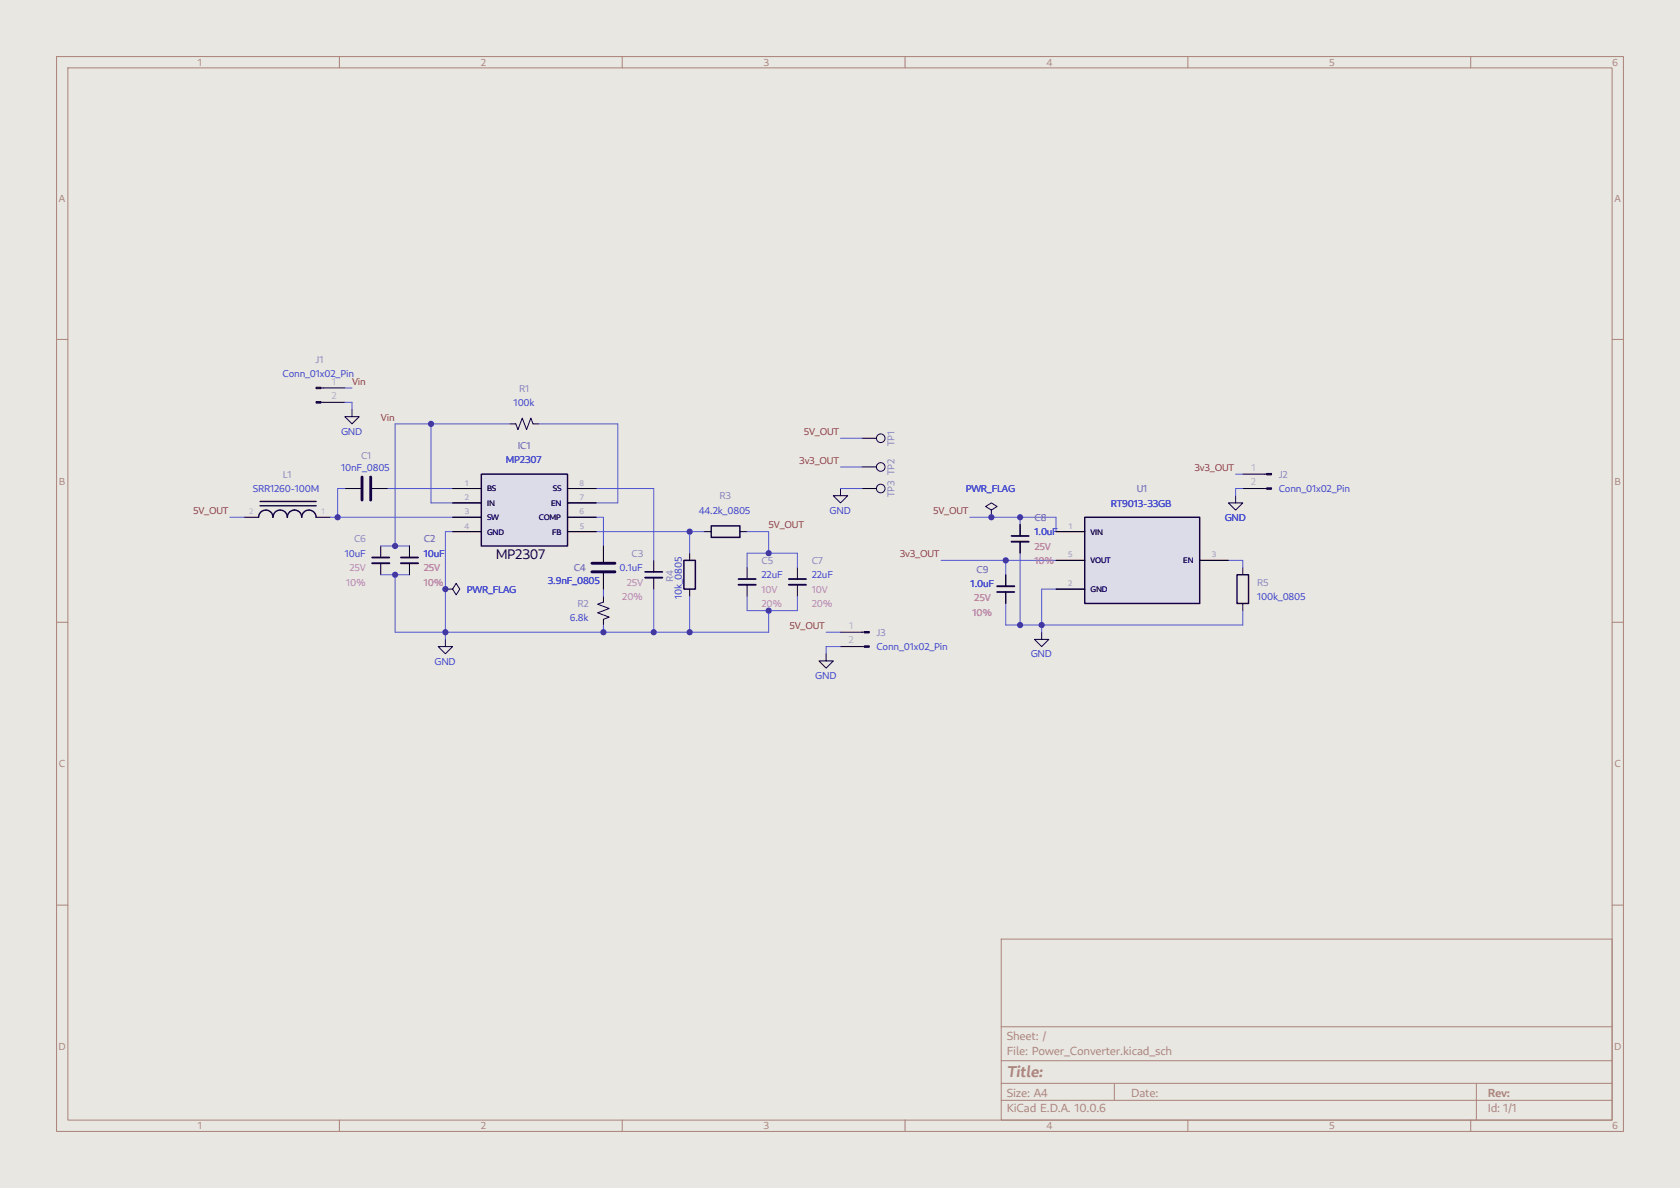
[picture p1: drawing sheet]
<svg xmlns="http://www.w3.org/2000/svg" width="297mm" height="210mm" viewBox="0 0 297 210" stroke-linecap="round" stroke-linejoin="round" font-family="sans-serif">
<path d="M0 0h297v210h-297z" fill="#e8e7e2" stroke="#e8e7e2" stroke-width=".18"/>
<g fill="none" stroke="#aa837a" stroke-width=".18">
<path d="M10 10h277v190h-277zM12 12h273v186h-273zM60 10v2M110 10v2M160 10v2M210 10v2M260 10v2M10 60h2M285 60h2M10 110h2M285 110h2M10 160h2"/>
<path d="M177 166h108v32h-108zM285 160h2M60 198v2M110 198v2M160 198v2M177 194.5h108M177 191.5h108M177 187.5h108M177 181.5h108M197 191.5v3M210 198v2M260 198v2"/>
<path d="M261 191.5v6.5"/>
</g>
<g fill="none" stroke="#130040" stroke-width=".18">
<path d="M56.7 68.6h.4M56.7 71.1h.4M62.2 72.4v1.3h-1.2l1.2 1.2 1.3-1.2h-1.3M175.3 90.2l1-.7-1-.6-1.1 .6 1.1 .7v1.2M218.4 87.6v1.3h1.3l-1.3 1.3-1.2-1.3h1.2M223.5 83.8h.4M223.5 86.4h.4M78.7 104.1h1.3l.6-1 .7 1-.7 1.1-.6-1.1M78.7 113v1.3h1.3l-1.3 1.3-1.2-1.3h1.2M106.7 106.4l-1 .4 2 .8-2 .7 2 .8-1 .4M146 115.6v1.2h-1.2l1.2 1.3 1.3-1.3h-1.3M152.4 111.8h.4"/>
<path d="M152.4 114.3h.4"/>
<circle cx="155.7" cy="77.5" r=".76"/>
<circle cx="155.7" cy="82.5" r=".76"/>
<circle cx="155.7" cy="86.4" r=".76"/>
</g>
<g fill="none" stroke="#010022" stroke-width=".18">
<path d="M57.1 68.6h3.9M57.1 71.1h3.9M152.4 77.5h2.5M43.2 91.4h2.5M55.9 91.4h2.5M106.7 96.5v2.8M115.6 99.1v2M121.9 97.8v1.3M152.4 82.6h2.5M152.4 86.4h2.5M175.3 91.4h.1M219.7 86.4h3.8"/>
<path d="M219.7 83.8h3.8M78.7 104.1h.1M106.7 101.3v2.8M106.7 105.4v1M106.7 109.5v1M115.6 102.1v2M121.9 104.1v1.3M148.6 111.8h3.8M148.6 114.3h3.8M219.7 100.3v1.3M219.7 106.7v1.3"/>
</g>
<g fill="#130040" stroke="#130040" stroke-width=".18">
<path d="M152.8 111.6h.9v.3h-.9z"/>
<path d="M152.8 114.2h.9v.2h-.9z"/>
<path d="M55.9 68.5h.8v.2h-.8z"/>
<path d="M55.9 71h.8v.2h-.8z"/>
<path d="M223.9 83.7h.9v.2h-.9z"/>
<path d="M223.9 86.2h.9v.3h-.9z"/>
</g>
<path d="M45.7 91.4a1.27 1.27 0 0 1 1.3-1.2 1.27 1.27 0 0 1 1.3 1.2 1.27 1.27 0 0 1 1.2-1.2 1.27 1.27 0 0 1 1.3 1.2 1.27 1.27 0 0 1 1.3-1.2 1.27 1.27 0 0 1 1.2 1.2 1.27 1.27 0 0 1 1.3-1.2 1.27 1.27 0 0 1 1.3 1.2M46 89.4h9.9M46 88.6h9.9M120.9 99.1h2v5h-2zM218.7 101.6h2v5.1h-2z" fill="none" stroke="#130040" stroke-width=".25"/>
<path d="M114 101.1h3.1" fill="none" stroke="#130040" stroke-width=".3"/>
<path d="M114 102.1h3.1" fill="none" stroke="#130040" stroke-width=".33"/>
<path d="M104.6 99.6h4.1M104.6 101.1h4.1" fill="none" stroke="#130040" stroke-width=".51"/>
<path d="M85.1 83.8h15.2v12.7h-15.2z" fill="#dcdbe8"/>
<path d="M85.1 83.8h15.2v12.7h-15.2z" fill="none" stroke="#130040" stroke-width=".25"/>
<path d="M90.2 74.9h1M94.2 74.9h1M80 86.4h5.1M80 88.9h5.1M80 91.4h5.1M80 94h5.1M100.3 86.4h5.1M100.3 88.9h5.1M100.3 91.4h5.1M100.3 94h5.1M177.8 101.6v2M177.8 104.6v2.1" fill="none" stroke="#010022" stroke-width=".18"/>
<path d="M91.2 74.9l.4 1 .7-2 .8 2 .8-2 .3 1M184.1 111.8v1.2h-1.2l1.2 1.3 1.3-1.3h-1.3" fill="none" stroke="#130040" stroke-width=".18"/>
<path d="M176.3 104.6h3" fill="none" stroke="#130040" stroke-width=".3"/>
<path d="M176.3 103.6h3" fill="none" stroke="#130040" stroke-width=".33"/>
<path d="M191.8 91.4h20.3v15.3h-20.3z" fill="#dcdbe8"/>
<path d="M125.7 93h5.1v2h-5.1zM191.8 91.4h20.3v15.3h-20.3z" fill="none" stroke="#130040" stroke-width=".25"/>
<g fill="none" stroke="#010022" stroke-width=".18">
<path d="M61 86.4h2.8M65.8 86.4h2.8M67.3 96.5v2.1M67.3 99.6v2M72.4 96.5v2.1M72.4 99.6v2M80 94h5.1M80 86.4h5.1M80 88.9h5.1M80 91.4h5.1M100.3 94h5.1M100.3 86.4h5.1"/>
<path d="M100.3 88.9h5.1M100.3 91.4h5.1M106.7 96.5v2.8M124.5 94h1.2M130.8 94h1.3M175.3 91.4h.1M180.3 92.7v2M180.3 95.8v2M186.7 94h5.1M186.7 99.1h5.1M212.1 99.1h5.1M78.7 104.1h.1"/>
<path d="M106.7 101.3v2.8M132.1 100.3v2.1M132.1 103.4v2M141 100.3v2.1M141 103.4v2M177.8 101.6v2M177.8 104.6v2.1M186.7 104.1h5.1"/>
</g>
<path d="M65.8 98.6h3M70.9 98.6h3M178.8 94.7h3.1M130.6 102.4h3M139.4 102.4h3.1" fill="none" stroke="#130040" stroke-width=".3"/>
<path d="M65.8 99.6h3M70.9 99.6h3M178.8 95.8h3.1M130.6 103.4h3M139.4 103.4h3.1" fill="none" stroke="#130040" stroke-width=".33"/>
<path d="M64 84.3v4.1M65.5 84.3v4.1" fill="none" stroke="#130040" stroke-width=".51"/>
<path d="M148.6 86.4v1.2h-1.3l1.3 1.3 1.3-1.3h-1.3" fill="none" stroke="#130040" stroke-width=".18"/>
<g fill="none" stroke="#5256d0" stroke-width=".18">
<path d="M61 71.1h1.2v1.3M61 68.6h1.2M76.2 74.9v14h3.8M90.2 74.9h-20.4v21.6M95.2 74.9h14v14h-3.8M148.6 77.5h3.8M40.6 91.4h2.6M58.4 91.4h21.6M61 86.4h-1.3v5M67.3 96.5h5.1M68.6 86.4h11.4M80 94h-1.3v19"/>
<path d="M105.4 91.4h1.3v5.1M105.4 86.4h10.2v12.7M105.4 94h19.1M121.9 94v3.8M132.1 94h3.8v3.8M148.6 86.4h3.8M148.6 82.6h3.8M166.4 99.1h20.3M171.4 91.4h15.3v2.6M177.8 99.1v2.5M180.3 91.4v1.3M180.3 97.8v12.7"/>
<path d="M217.2 99.1h2.5v1.2M218.4 83.8h1.3M219.7 86.4h-1.3v1.2M67.3 101.6h5.1M69.8 101.6v10.2h66.1v-3.8M106.7 104.1v1.3M106.7 110.5v1.3M115.6 104.1v7.7M121.9 105.4v6.4M132.1 100.3v-2.5h8.9v2.5M132.1 105.4v2.6h8.9v-2.6M146 111.8h2.6"/>
<path d="M148.6 114.3h-2.6v1.3M177.8 106.7v3.8h41.9v-2.5M186.7 104.1h-2.6v7.7"/>
</g>
<g fill="#4026c4" stroke="#4026c4" stroke-width=".18">
<circle cx="135.9" cy="108" r=".46"/>
<circle cx="135.9" cy="97.8" r=".46"/>
<circle cx="121.9" cy="94" r=".46"/>
<circle cx="106.7" cy="111.8" r=".46"/>
<circle cx="115.6" cy="111.8" r=".46"/>
<circle cx="121.9" cy="111.8" r=".46"/>
<circle cx="78.7" cy="104.1" r=".46"/>
<circle cx="78.7" cy="111.8" r=".46"/>
<circle cx="180.3" cy="91.4" r=".46"/>
<circle cx="184.1" cy="110.5" r=".46"/>
<circle cx="180.3" cy="110.5" r=".46"/>
<circle cx="177.8" cy="99.1" r=".46"/>
<circle cx="175.3" cy="91.4" r=".46"/>
<circle cx="69.8" cy="96.5" r=".46"/>
<circle cx="69.8" cy="101.6" r=".46"/>
<circle cx="76.2" cy="74.9" r=".46"/>
<circle cx="59.7" cy="91.4" r=".46"/>
</g>
<text font-size="2.8" fill="#aa837a" x="178" y="190.3">Title:</text>
<text font-size="2.5" fill="#130040" x="87.6" y="98.8">MP2307</text>
<g font-size="2.1" fill="#aa837a">
<text x="178" y="183.8">Sheet: /</text>
<text x="178" y="186.5">File: Power_Converter.kicad_sch</text>
<text x="178" y="196.7">KiCad E.D.A. 10.0.6</text>
<text x="178" y="193.9">Size: A4</text>
<text x="200" y="193.9">Date:</text>
<text x="263" y="193.9">Rev:</text>
<text x="263" y="196.7">Id: 1/1</text>
</g>
<g font-size="1.8" fill="#aa837a">
<text x="35" y="11.7">1</text>
<text x="85" y="11.7">2</text>
<text x="135" y="11.7">3</text>
<text x="185" y="11.7">4</text>
<text x="235" y="11.7">5</text>
<text x="285" y="11.7">6</text>
<text x="10.4" y="35.7">A</text>
<text x="285.4" y="35.7">A</text>
<text x="10.4" y="85.7">B</text>
<text x="285.4" y="85.7">B</text>
<text x="10.4" y="135.7">C</text>
<text x="285.4" y="135.7">C</text>
<text x="10.4" y="185.7">D</text>
<text x="285.4" y="185.7">D</text>
<text x="35" y="199.7">1</text>
<text x="85" y="199.7">2</text>
<text x="135" y="199.7">3</text>
<text x="185" y="199.7">4</text>
<text x="235" y="199.7">5</text>
<text x="285" y="199.7">6</text>
</g>
<g font-size="1.8" fill="#8d7cb6">
<text x="55.8" y="64.1">J1</text>
<text x="91.8" y="69.2">R1</text>
<text x="63.8" y="81.2">C1</text>
<text x="91.5" y="79.4">IC1</text>
<text x="158.1" y="78.9" transform="rotate(-90 158.1 78.9)">TP1</text>
<text x="50" y="84.5">L1</text>
<text x="127.2" y="88.3">R3</text>
<text x="158.1" y="87.9" transform="rotate(-90 158.1 87.9)">TP3 TP2</text>
<text x="201" y="87">U1</text>
<text x="226.1" y="84.5">J2</text>
<text x="62.6" y="95.9">C6</text>
<text x="74.9" y="95.9">C2</text>
<text x="182.9" y="92.1">C8</text>
<text x="101.4" y="101">C4</text>
<text x="111.6" y="98.4">C3</text>
<text x="134.6" y="99.7">C5</text>
<text x="143.5" y="99.7">C7</text>
<text x="172.6" y="101.2">C9</text>
<text x="102.1" y="107.3">R2</text>
<text x="119" y="102.9" transform="rotate(-90 119 102.9)">R4</text>
<text x="222.2" y="103.5">R5</text>
<text x="154.9" y="112.4">J3</text>
</g>
<g font-size="1.8" fill="#353dd0">
<text x="49.9" y="66.7">Conn_01x02_Pin</text>
<text x="90.8" y="71.8">100k</text>
<text x="60.3" y="76.8">GND</text>
<text x="60.3" y="83.2">10nF_0805</text>
<text x="89.4" y="81.9">MP2307</text>
<text x="44.7" y="87">SRR1260-100M</text>
<text x="170.7" y="87">PWR_FLAG</text>
<text x="196.4" y="89.5">RT9013-33GB</text>
<text x="226.1" y="87">Conn_01x02_Pin</text>
<text x="123.5" y="90.8">44.2k_0805</text>
<text x="146.7" y="90.8">GND</text>
<text x="182.9" y="94.6">1.0uF</text>
<text x="216.5" y="92.1">GND</text>
<text x="60.9" y="98.4">10uF</text>
<text x="74.9" y="98.4">10uF</text>
<text x="109.5" y="101">0.1uF</text>
<text x="82.5" y="104.8">PWR_FLAG</text>
<text x="96.9" y="103.3">3.9nF_0805</text>
<text x="120.5" y="105.9" transform="rotate(-90 120.5 105.9)">10k_0805</text>
<text x="134.6" y="102.2">22uF</text>
<text x="143.5" y="102.2">22uF</text>
<text x="171.6" y="103.8">1.0uF</text>
<text x="222.2" y="106">100k_0805</text>
<text x="100.7" y="109.9">6.8k</text>
<text x="76.8" y="117.5">GND</text>
<text x="154.9" y="114.9">Conn_01x02_Pin</text>
<text x="182.2" y="116.2">GND</text>
<text x="144.1" y="120">GND</text>
</g>
<g font-size="1.8" fill="#b4afbe">
<text x="58.6" y="70.5">2</text>
<text x="58.7" y="68">1</text>
<text x="221.1" y="85.8">2</text>
<text x="150" y="113.7">2</text>
</g>
<g font-size="1.8" fill="#b42d25">
<text x="62.2" y="68">Vin</text>
<text x="67.3" y="74.4">Vin</text>
<text x="142.1" y="76.9">5V_OUT</text>
<text x="141.3" y="82">3v3_OUT</text>
<text x="211.2" y="83.3">3v3_OUT</text>
<text x="34.2" y="90.9">5V_OUT</text>
<text x="135.9" y="93.4">5V_OUT</text>
<text x="165" y="90.9">5V_OUT</text>
<text x="159.1" y="98.5">3v3_OUT</text>
<text x="139.6" y="111.2">5V_OUT</text>
</g>
<g font-size="1.8" fill="#b277b2">
<text x="61.8" y="101">25V</text>
<text x="74.9" y="101">25V</text>
<text x="182.9" y="99.7">10%</text>
<text x="182.9" y="97.2">25V</text>
<text x="61.2" y="103.5">10%</text>
<text x="74.9" y="103.5">10%</text>
<text x="110" y="106">20%</text>
<text x="110.8" y="103.5">25V</text>
<text x="134.6" y="104.8">10V</text>
<text x="134.6" y="107.3">20%</text>
<text x="143.5" y="104.8">10V</text>
<text x="143.5" y="107.3">20%</text>
<text x="172.2" y="106.3">25V</text>
<text x="171.9" y="108.8">10%</text>
</g>
<g font-size="1.4" fill="#b4afbe">
<text x="82.2" y="88.4">2</text>
<text x="82.2" y="85.8">1</text>
<text x="102.5" y="85.8">8</text>
<text x="102.5" y="88.4">7</text>
<text x="44.1" y="90.9">2</text>
<text x="82.1" y="93.5">4</text>
<text x="82.2" y="90.9">3</text>
<text x="102.5" y="90.9">6</text>
<text x="102.5" y="93.5">5</text>
<text x="188.9" y="93.5">1</text>
<text x="188.8" y="98.5">5</text>
<text x="214.2" y="98.5">3</text>
<text x="188.9" y="103.6">2</text>
</g>
<g font-size="1.4" fill="#15005e">
<text x="86.1" y="86.9">BS</text>
<text x="86.1" y="89.4">IN</text>
<text x="97.4" y="89.4">EN</text>
<text x="97.7" y="86.9">SS</text>
<text x="86.1" y="92">SW</text>
<text x="86.1" y="94.5">GND</text>
<text x="95.3" y="92">COMP</text>
<text x="97.6" y="94.5">FB</text>
<text x="192.8" y="94.5">VIN</text>
<text x="192.8" y="99.6">VOUT</text>
<text x="209.2" y="99.6">EN</text>
<text x="192.8" y="104.7">GND</text>
</g>
</svg>
